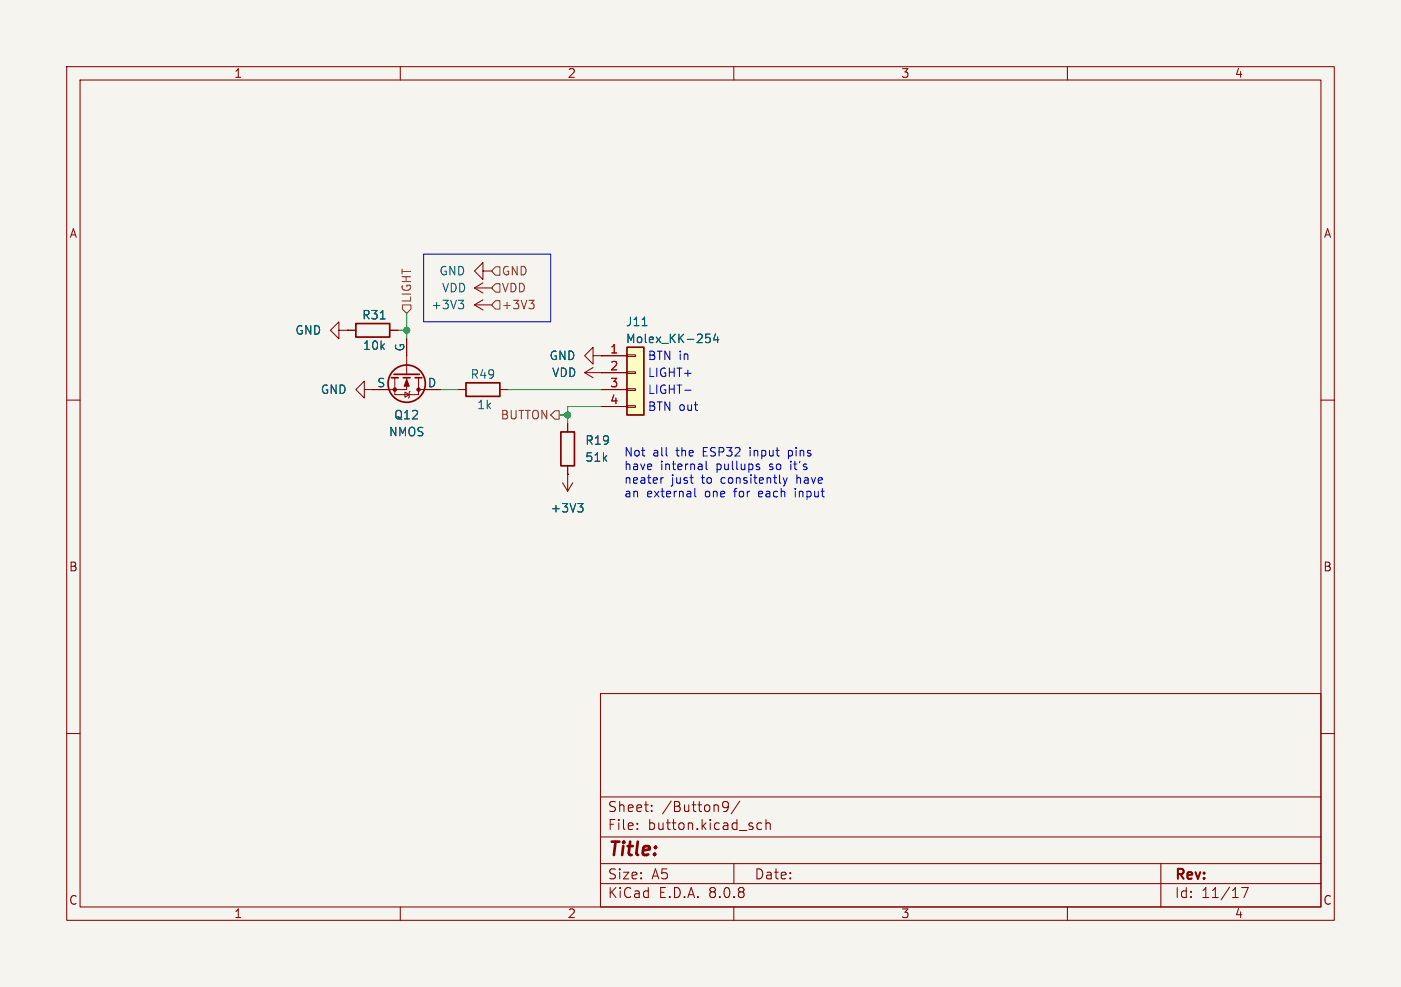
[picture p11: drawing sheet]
<svg xmlns="http://www.w3.org/2000/svg" width="210mm" height="148mm" viewBox="0 0 210 148" stroke-linecap="round" stroke-linejoin="round" font-family="sans-serif">
<path d="M0 0h210v148h-210z" fill="#f5f4ef" stroke="#f5f4ef" stroke-width=".15"/>
<g fill="none" stroke="#840000" stroke-width=".15">
<path d="M10 10h190v128h-190zM12 12h186v124h-186zM60 10v2M110 10v2M160 10v2M52.1 49.5h1.2M58.4 49.5h1.3M10 60h2M198 60h2M10 110h2M90 104h108v32h-108zM90 119.5h108"/>
<path d="M198 110h2M60 136v2M90 132.5h108M90 129.5h108M90 125.5h108M95.5 124.2v.2M95.5 123.5v.1M97.7 121.5v.2M97.7 120.8v.1M108.3 120.5l.3-.3h.3l.2 .1a.99 .99 0 0 1-.4 1.4h-.2M108.3 120.8l.3 .3h.3l.3-.3M110 136v2"/>
<path d="M110 129.5v3M110.9 120.1l-1.3 1.9M114.2 123.5l-.5-.1-.2 .3v.4l.1 .2h.6M114.8 123.5a.37 .37 0 0 1 .7 .1v.8M114.8 122.9v1.5M160 136v2M174 129.5v6.5M186.1 133.1h1l-.6 1.5"/>
</g>
<path d="M53.3 48.5h5.1v2h-5.1z" fill="none" stroke="#840000" stroke-width=".25"/>
<path d="M57 47.8h.7" fill="none" stroke="#006464" stroke-width=".15"/>
<path d="M94 52.1h2.5v10.1h-2.5z" fill="#ffffc2"/>
<g fill="none" stroke="#840000" stroke-width=".15">
<path d="M50.8 49.5v-1.2l-1.3 1.2 1.3 1.3v-1.3h1.3M52.1 49.5h.1M52.1 49.5h1.2M54.6 58.4v-1.2l-1.3 1.2 1.3 1.3v-1.3h1.3M55.9 58.4h.1M58.4 49.5h1.3M59.2 56.6v2.6h3.5v-2.6M60.7 58.8l.6 .4-.6 .4zM61 56.6v1.8h-5.1M61 50.8v5.3M61.5 58.7l-.2 .1v.8l-.1 .1M62.7 58.4h3.3"/>
<path d="M68.6 58.4h1.2M71.1 43.2l1.3 .7M71.1 43.2h2.6M71.1 45.7l1.3 .8M71.1 45.7h2.6M72.4 40.6v-1.2l-1.3 1.2 1.3 1.3v-1.3h1.3M72.4 42.4l-1.3 .8M72.4 45l-1.3 .7M73.7 43.2h.1M73.7 40.6h.1M73.7 45.7h.1M74.9 58.4h1.3"/>
<path d="M87.6 55.9h6.4M87.6 55.9l1.3 .7M88.9 53.3v-1.2l-1.3 1.2 1.3 1.3v-1.3h1.3M88.9 55.1l-1.3 .8M90.2 53.3h.1M90.2 55.9h.1M90.2 53.3h3.8M90.2 58.4h3.8M94 58.3h1.2v.2h-1.2zM94 55.8h1.2v.2h-1.2zM94 53.2h1.2v.3h-1.2zM84.3 72.4l.8 1.3"/>
<path d="M85.1 71.1h.1M85.1 63.5v1.3M85.1 69.9v3.8M85.9 72.4l-.8 1.3M90.2 61h3.8M94 60.8h1.2v.3h-1.2z"/>
</g>
<g fill="none" stroke="#840000" stroke-width=".25">
<path d="M58.7 56.6h1M59.1 56.1h3.8M60.5 56.6h1M62.2 56.6h1M69.8 57.4h5.1v2h-5.1zM94 52.1h2.5v10.1h-2.5zM84.1 64.8h2v5.1h-2z"/>
<circle cx="61" cy="57.5" r="2.79"/>
</g>
<path d="M57 47.8h.7M68.7 45h.8l-.4 .5M69.3 45.5l.2 .3v.3l-.2 .2M96.3 48.8h.7M105.8 50.1h.6M105.8 50.7l.4-.1 .3 .2-.1 .5h-.6M107.3 50l-.3 1h.7M107.6 50.5v.9M86.6 75.5h.8l-.4 .5M87.1 76l.3 .2v.3l-.3 .3" fill="none" stroke="#006464" stroke-width=".15"/>
<g fill="#840000" stroke="#840000" stroke-width=".15">
<path d="M61 56.9l.3 1h-.7z"/>
<circle cx="59.2" cy="58.4" r=".25"/>
<circle cx="62.7" cy="58.4" r=".25"/>
</g>
<path d="M60.3 45.7h1.3v.7l-.6 .6-.7-.6zM74.3 45.1h.6v1.3h-.6l-.6-.7zM74.3 40h.6v1.3h-.6l-.6-.7zM74.3 42.5h.6v1.3h-.6l-.6-.6zM79.3 45h.8l-.5 .5M79.8 45.5l.3 .3v.3l-.3 .2M83.2 61.6h.6v1.3h-.6l-.7-.7z" fill="none" stroke="#725600" stroke-width=".15"/>
<g fill="none" stroke="#0000c2" stroke-width=".15">
<path d="M63.5 38.1h19v10.2h-19zM102.6 58.5h1M99.4 71.6l-.2 .1-.1 .2M104.2 73.2v1.1l.1 .2M105.8 69.2v1l.2 .2M113.5 70l.3 .1 .1 .1-.2 .2h-.2M117.4 71.6l.3 .9M117.7 72.5l-.1 .3-.2 .1M118 71.6l-.3 .9M118.2 67.5v1.3M118.2 68.3l.1 .1M118.3 67.5l-.1 .1"/>
<path d="M119.2 73.2v.2M119.2 73.7v.8"/>
</g>
<path d="M59.7 49.5h1.3M61 47v3.8M66 58.4h2.6M76.2 58.4h14M83.8 62.2h1.3M90.2 61h-5.1v2.5" fill="none" stroke="#009600" stroke-width=".15"/>
<g fill="#009600" stroke="#009600" stroke-width=".15">
<circle cx="85.1" cy="62.2" r=".46"/>
<circle cx="61" cy="49.5" r=".46"/>
</g>
<text font-size="2.8" fill="#840000" x="91" y="128.9">Title:</text>
<g font-size="2.1" fill="#840000">
<text x="91" y="124.7">File:</text>
<text x="91" y="122">Sheet:</text>
<text x="97.1" y="124.7">button.kicad_sch</text>
<text x="99.2" y="122">/Button9/</text>
<text x="91" y="134.9">KiCad</text>
<text x="91" y="132.1">Size:</text>
<text x="97.7" y="132.1">A5</text>
<text x="98.7" y="134.9">E.D.A.</text>
<text x="106.3" y="134.9">8.0.8</text>
<text x="113" y="132.1">Date:</text>
<text x="176" y="132.3">Rev:</text>
<text x="176" y="134.9">Id:</text>
<text x="180.1" y="134.9">11/17</text>
</g>
<g font-size="1.8" fill="#840000">
<text x="35" y="11.9">1</text>
<text x="85" y="11.9">2</text>
<text x="135" y="11.9">3</text>
<text x="185" y="11.9">4</text>
<text x="10.3" y="35.9">A</text>
<text x="198.4" y="35.9">A</text>
<text x="10.3" y="85.9">B</text>
<text x="198.3" y="85.9">B</text>
<text x="10.3" y="135.9">C</text>
<text x="35" y="137.9">1</text>
<text x="85" y="137.9">2</text>
<text x="135" y="137.9">3</text>
<text x="185" y="137.9">4</text>
<text x="198.3" y="135.9">C</text>
</g>
<g font-size="1.8" fill="#006464">
<text x="65.8" y="41.5">GND</text>
<text x="64.6" y="46.6">+3V3</text>
<text x="66.2" y="44">VDD</text>
<text x="44.2" y="50.4">GND</text>
<text x="54.2" y="48.1">R31</text>
<text x="54.3" y="52.7">10k</text>
<text x="60.7" y="52.8" transform="rotate(-90 60.7 52.8)">G</text>
<text x="93.7" y="49.1">J11</text>
<text x="93.7" y="51.7">Molex_KK-254</text>
<text x="48" y="59.3">GND</text>
<text x="56.4" y="58.2">S</text>
<text x="64" y="58.2">D</text>
<text x="70.4" y="57">R49</text>
<text x="82.3" y="54.2">GND</text>
<text x="82.7" y="56.7">VDD</text>
<text x="58.2" y="65.6">NMOS</text>
<text x="59" y="63.1">Q12</text>
<text x="71.4" y="61.6">1k</text>
<text x="87.6" y="69.4">51k</text>
<text x="87.6" y="66.9">R19</text>
<text x="82.4" y="77.1">+3V3</text>
</g>
<g font-size="1.8" fill="#725600">
<text x="75.1" y="41.5">GND</text>
<text x="61.8" y="45.5" transform="rotate(-90 61.8 45.5)">LIGHT</text>
<text x="75.1" y="46.6">+3V3</text>
<text x="75.1" y="44">VDD</text>
<text x="75" y="63.1">BUTTON</text>
</g>
<g font-size="1.8" fill="#a90000">
<text x="91.4" y="53.1">1</text>
<text x="91.4" y="55.6">2</text>
<text x="91.4" y="58.2">3</text>
<text x="91.4" y="60.7">4</text>
</g>
<g font-size="1.8" fill="#0000c2">
<text x="97" y="59.3">LIGHT-</text>
<text x="97" y="54.2">BTN in</text>
<text x="97" y="56.7">LIGHT+</text>
<text x="97" y="61.8">BTN out</text>
<text x="93.5" y="68.7">Not</text>
<text x="93.5" y="70.7">have</text>
<text x="97.8" y="68.7">all</text>
<text x="99" y="70.7">internal</text>
<text x="101.5" y="68.7">the</text>
<text x="105.6" y="68.7">ESP32</text>
<text x="107.5" y="70.7">pullups</text>
<text x="112.9" y="68.7">input</text>
<text x="115.6" y="70.7">so</text>
<text x="118.8" y="68.7">pins</text>
<text x="119" y="70.7">it's</text>
<text x="93.5" y="72.8">neater</text>
<text x="93.5" y="74.8">an</text>
<text x="96.9" y="74.8">external</text>
<text x="100.6" y="72.8">just</text>
<text x="105.3" y="72.8">to</text>
<text x="105.8" y="74.8">one</text>
<text x="108.4" y="72.8">consitently</text>
<text x="110.3" y="74.8">for</text>
<text x="114.2" y="74.8">each</text>
<text x="119.8" y="74.8">input</text>
<text x="119.9" y="72.8">have</text>
</g>
</svg>
